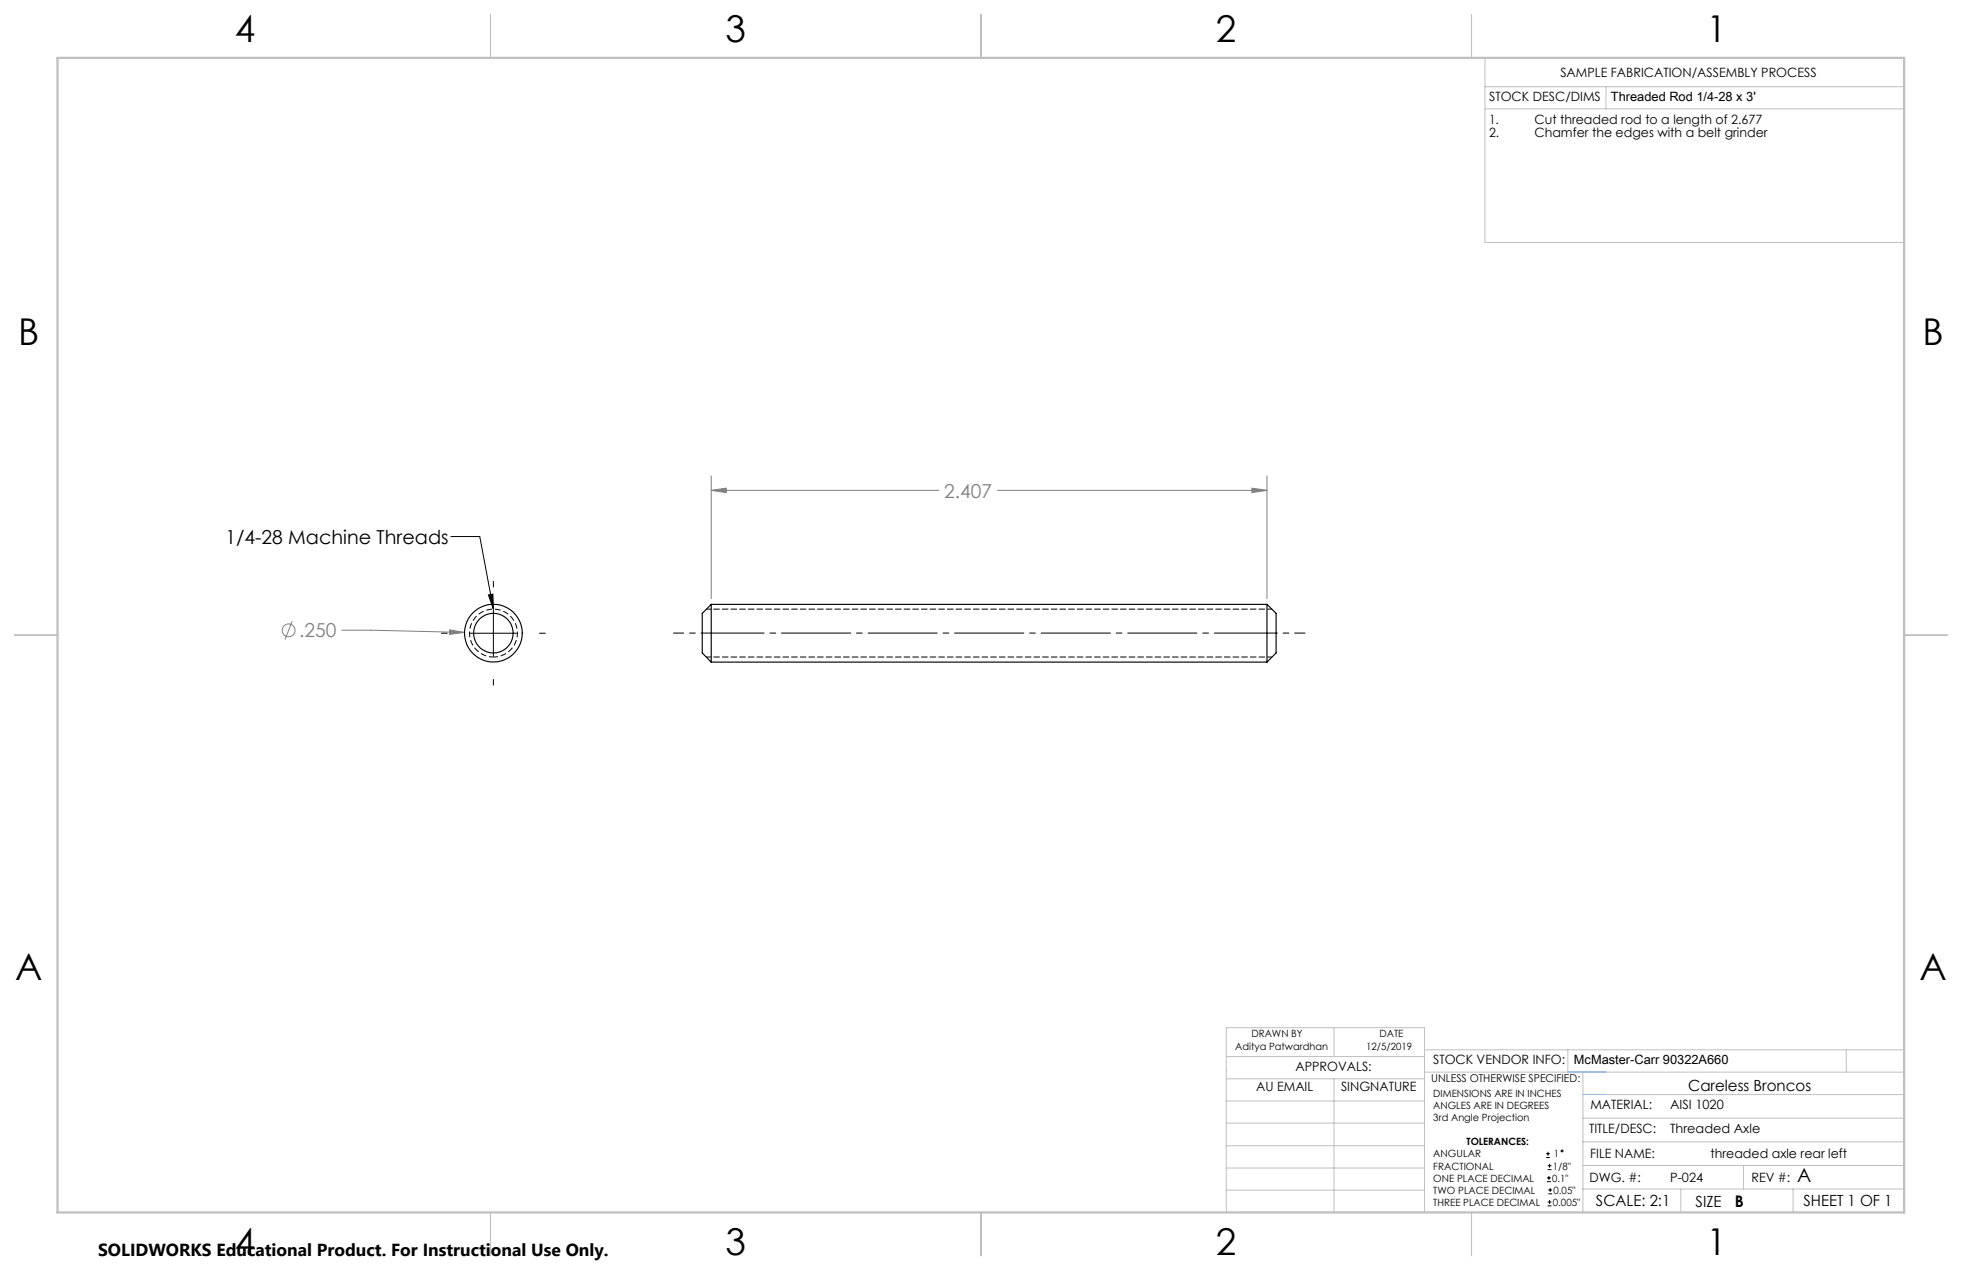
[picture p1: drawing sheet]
<svg xmlns="http://www.w3.org/2000/svg" width="432mm" height="279mm" viewBox="0 0 432 279" stroke-linecap="round" stroke-linejoin="round" font-family="sans-serif">
<g fill="none" stroke="#808080" stroke-width=".22">
<path d="M156.5 107.9l3.3-.5v1zM156.5 104.7v27M156.5 107.9h50.1M219.5 107.9h59.3M275.5 107.4l3.3 .5-3.3 .5zM278.8 104.7v27M64.3 136.7l-1.6 4M75.2 138.6h6.4l20.6 .5M99 138.6l3.2 .5-3.3 .5z"/>
<circle cx="63.5" cy="138.7" r="1.4"/>
</g>
<g fill="none" stroke="#000" stroke-width=".22">
<path d="M99.2 118h6.4l3 16M97.2 139.3h1.2M103.5 139.3h10.2M107.5 130.9l1-.2 .1 3.3zM108.6 127.9v1.3M108.6 134.2v10.2M118.7 139.3h1.3M108.6 149.5v1.2M340.3 254.7h.8M340.3 253.8h.8M340.5 260h.8M340.5 259.2h.8"/>
<path d="M340.6 257.3h.9M340.6 256.5h.9M340.7 253.4v.8M340.9 258.7v.8M341 256.1v.8M340.6 265.3h.9M340.6 264.4h.9M340.7 262.6h.9M340.7 261.8h.9M341 264v.9M341.2 261.4v.8"/>
<circle cx="343.8" cy="253.2" r=".2"/>
</g>
<path d="M108.6 144.5a5.3 5.3 0 0 1-4.6-7.8 5.3 5.3 0 0 1 9.1-.2 5.3 5.3 0 0 1-4.2 8h-.3" fill="none" stroke="#000" stroke-width=".22" stroke-dasharray="1.3 .6" stroke-dashoffset=".3" stroke-linecap="butt"/>
<path d="M278.8 139.3h-122.2" fill="none" stroke="#000" stroke-width=".22" stroke-dasharray="15.2 1.3 1.3 1.3" stroke-dashoffset="3.6"/>
<path d="M156.6 139.3h-8.4M278.8 139.3h8.4" fill="none" stroke="#000" stroke-width=".22" stroke-dasharray="15.2 1.3 1.3 1.3" stroke-dashoffset="13"/>
<g fill="none" stroke="#c0c0c0" stroke-width=".22">
<path d="M326.8 19.1h92.3M326.8 12.7v40.6h92.3M353.4 19.1v4.9M326.8 24h92.3M269.8 237.3h43.7M269.9 232.4h43.6M293.6 226.1v6.3M293.6 237.3v29.4M313.5 235.9h105.6M313.5 231h105.6M345.1 231v4.9M348.4 235.9v30.9"/>
<path d="M406.3 231v4.9M269.8 247.1h43.7M269.8 252.1h43.7M269.8 257h43.7M269.9 242.2h43.6M348.4 246h70.7M348.4 256.4h70.7M348.4 251.2h70.7M348.4 240.8h70.7M383.7 256.4v5.2M269.8 261.8h43.7M269.9 266.5v-40.4h43.6v40.6"/>
<path d="M273.6 266.7h74.4M348.4 261.6h70.7M369.9 261.6v5.2M394.6 261.6v5.2"/>
</g>
<path d="M108 3.2v9.5M215.9 3.2v9.5M323.8 3.2v9.5M3.1 139.7h9.6M419.1 139.7h9.5M108 266.7v9.6M215.9 266.7v9.6M323.8 266.7v9.6" fill="none" stroke="#c0c0c0" stroke-width=".25"/>
<path d="M12.7 12.7h406.4v254h-406.4z" fill="none" stroke="#c0c0c0" stroke-width=".5"/>
<path d="M345.1 235.9h8.3M348.4 240.8h5" fill="none" stroke="#53a9ff" stroke-width=".22"/>
<path d="M155.5 134h124.4M155.5 144.5h124.4" fill="none" stroke="#000" stroke-width=".22" stroke-dasharray="1.3 .6" stroke-dashoffset=".3"/>
<path d="M99 138.6l-.1 1 3.3-.5zM275.5 107.4l3.3 .5-3.3 .5zM156.5 107.9l3.3-.5v1z" fill="#808080"/>
<path d="M107.5 130.9l1-.2 .1 3.3z" fill="#000"/>
<g fill="none" stroke="#000" stroke-width=".25">
<path d="M156.5 133v12.7M156.5 133l-1.9 1.9v8.8l1.9 2M156.5 133h122.3M278.8 133v12.7M278.8 133l2 1.9v8.8l-2 2M156.5 145.7h122.3"/>
<circle cx="108.6" cy="139.3" r="4.3"/>
<circle cx="108.6" cy="139.3" r="6.4"/>
</g>
<g font-size="8.1">
<text x="51.7" y="9.3">4</text>
<text x="159.7" y="9.3">3</text>
<text x="267.6" y="9.3">2</text>
<text x="375.6" y="9.3">1</text>
<text x="4" y="76">B</text>
<text x="423.1" y="76">B</text>
<text x="3.3" y="215.7">A</text>
<text x="422.4" y="215.7">A</text>
<text x="51.7" y="276">4</text>
<text x="159.7" y="276">3</text>
<text x="267.6" y="276">2</text>
<text x="375.6" y="276">1</text>
</g>
<g font-size="4.2" fill="#808080">
<text x="207.8" y="109.5">2.407</text>
<text x="65.9" y="140.2">.250</text>
</g>
<g font-size="4.2">
<text x="49.6" y="119.6">1/4-28 Machine Threads</text>
<text x="395.5" y="260">A</text>
</g>
<text font-size="3.8" x="21.6" y="276.3">SOLIDWORKS Educational Product. For Instructional Use Only.</text>
<text font-size="3.5" x="381.8" y="265.6">B</text>
<g font-size="3.4">
<text x="371.5" y="240.1">Careless Broncos</text>
<text x="351.2" y="265.2">SCALE: 2:1</text>
<text x="373.2" y="265.6">SIZE</text>
<text x="396.9" y="265.2">SHEET 1 OF 1</text>
</g>
<g font-size="2.8">
<text x="343.4" y="16.9">SAMPLE FABRICATION/ASSEMBLY PROCESS</text>
<text x="327.7" y="22.3">STOCK DESC/DIMS</text>
<text x="354.5" y="22.2">Threaded Rod 1/4-28 x 3'</text>
<text x="327.7" y="27.3">1.</text>
<text x="337.7" y="27.3">Cut threaded rod to a length of 2.677</text>
<text x="327.7" y="30.1">2.</text>
<text x="337.7" y="30.1">Chamfer the edges with a belt grinder</text>
<text x="285.1" y="235.7">APPROVALS:</text>
<text x="315.4" y="234.1">STOCK VENDOR INFO:</text>
<text x="346.4" y="234.1">McMaster-Carr 90322A660</text>
<text x="276.4" y="240.1">AU EMAIL</text>
<text x="295.1" y="240.1">SINGNATURE</text>
<text x="350" y="244.1">MATERIAL:</text>
<text x="367.6" y="244.1">AISI 1020</text>
<text x="349.7" y="249.2">TITLE/DESC:</text>
<text x="367.6" y="249.2">Threaded Axle</text>
<text x="350" y="254.7">FILE NAME:</text>
<text x="376.5" y="254.8">threaded axle rear left</text>
<text x="349.8" y="260">DWG. #:</text>
<text x="367.6" y="260">P-024</text>
<text x="385.5" y="260">REV #:</text>
</g>
<text font-size="2.4" x="315" y="238.1">UNLESS OTHERWISE SPECIFIED:</text>
<g font-size="2.2">
<text x="271.9" y="230.9">Aditya Patwardhan</text>
<text x="275.4" y="228.2">DRAWN BY</text>
<text x="300.7" y="231.1">12/5/2019</text>
<text x="303.6" y="228.2">DATE</text>
<text x="315.4" y="241.4">DIMENSIONS ARE IN INCHES</text>
<text x="315.4" y="244">ANGLES ARE IN DEGREES</text>
<text x="315.4" y="246.7">3rd Angle Projection</text>
<text x="322.8" y="252">TOLERANCES:</text>
<text x="315.4" y="254.6">ANGULAR</text>
<text x="315.4" y="257.3">FRACTIONAL</text>
<text x="341.8" y="257.3">1/8&quot;</text>
<text x="342" y="254.6">1</text>
<text x="315.4" y="262.6">TWO PLACE DECIMAL</text>
<text x="315.4" y="260">ONE PLACE DECIMAL</text>
<text x="341.6" y="260">0.1&quot;</text>
<text x="341.9" y="262.6">0.05&quot;</text>
<text x="315.4" y="265.3">THREE PLACE DECIMAL</text>
<text x="341.8" y="265.3">0.005&quot;</text>
</g>
</svg>
